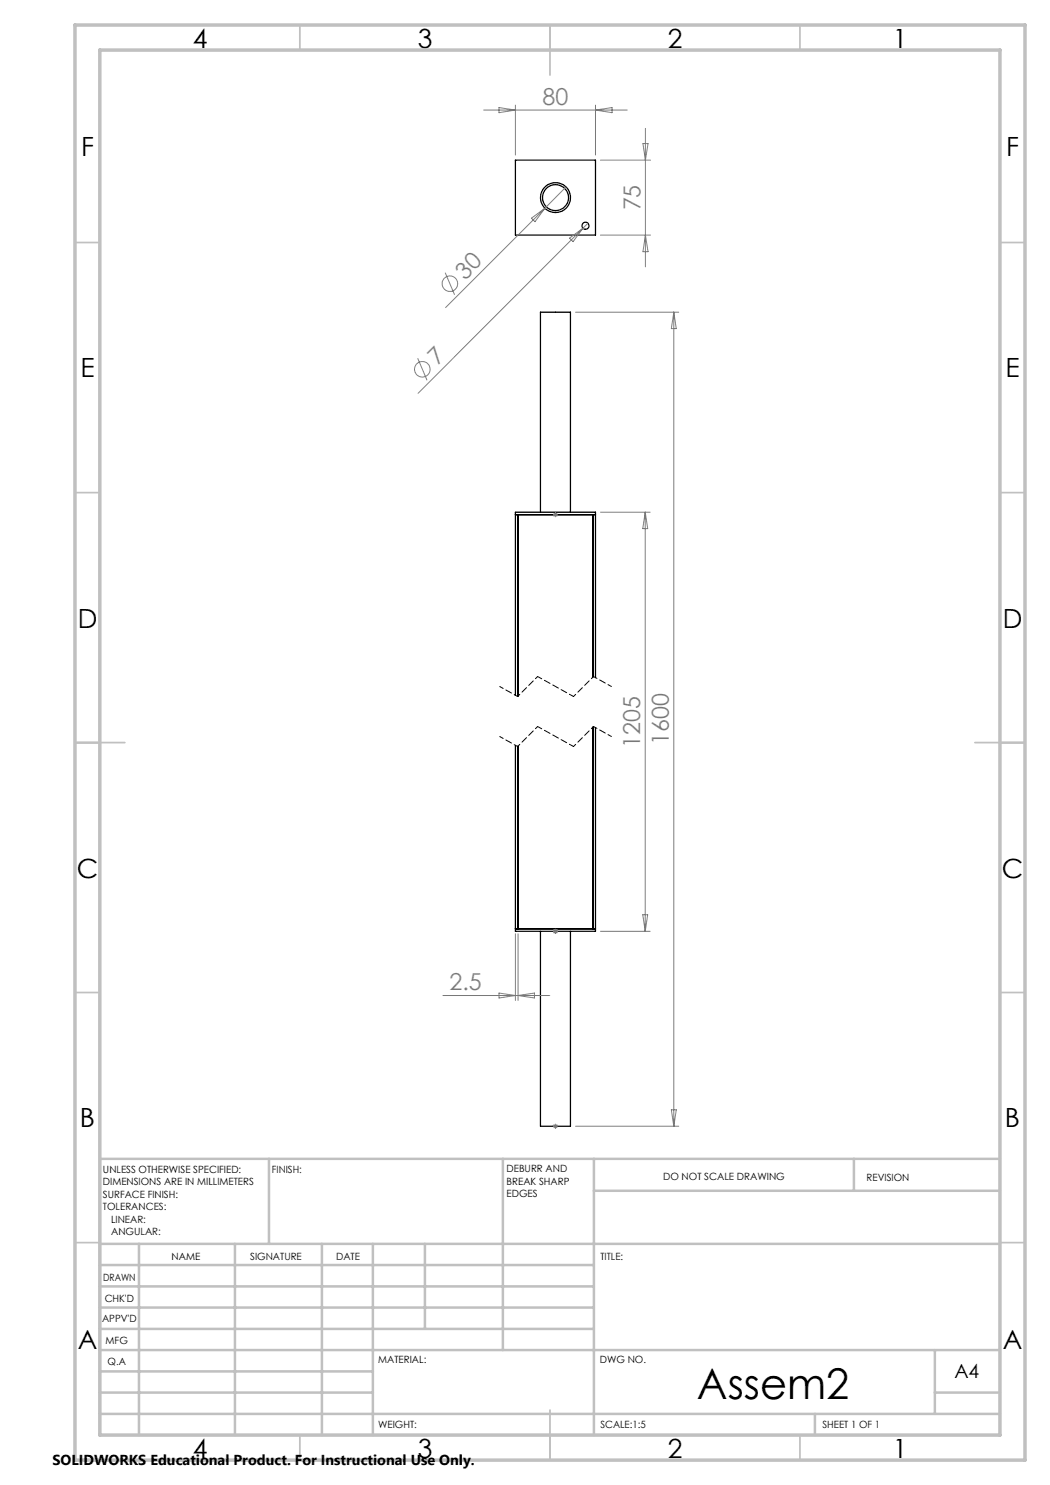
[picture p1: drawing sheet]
<svg xmlns="http://www.w3.org/2000/svg" width="210mm" height="297mm" viewBox="0 0 210 297" stroke-linecap="round" stroke-linejoin="round" font-family="sans-serif">
<g fill="none" stroke="#000" stroke-width=".25">
<path d="M103.1 32h16v15h-16zM103.1 102.9h16M103.6 102.9v36.3M108.1 102.4v-40h6v40M118.6 102.9v32.5M119.1 135.5v-33.1h-16v36.7M103.6 149.2v36.6M118.6 145.4v40.4M119.1 145.6v40.7h-16v-37.2M103.1 185.8h16M108.1 186.3v38.9h6v-38.9"/>
<circle cx="111.1" cy="39.5" r="2.99"/>
<circle cx="111.1" cy="39.5" r="2.6"/>
<circle cx="117.1" cy="45.2" r=".7"/>
</g>
<g fill="none" stroke="#808080" stroke-width=".2">
<path d="M96.7 22h28.7M99.8 21.5l3.3 .5-3.3 .5zM103.1 21v10M113.2 37.4l-4.2 4.3M119.1 21v10M119.1 22l3.3-.5v1zM120.1 32h10M128.6 28.7h1l-.5 3.3zM129.1 25.7v27.7M89 54.5l1.9 4.4M106.3 43.6l2.7-1.9-2 2.6zM109 41.7l-19.9 19.8"/>
<path d="M113.9 47.6l2.7-2-2 2.7zM117.6 44.7l-34 34M120.1 47h10M129.1 47l.5 3.3h-1zM83.5 71.6l1.9 4.5M115.1 62.4h20.6M134.8 62.4v162.8M134.8 62.4l.5 3.3h-1zM110.6 102.9h1M110.7 102.6l.7 .7M111.1 102.4v1M111.4 102.6l-.7 .7"/>
<path d="M120.1 102.4h9.9M129 102.4v83.9M129 102.4l.5 3.3h-.9zM88.6 199.1h21.4M99.8 198.6l3.3 .5-3.3 .5zM103.1 186.8v13.3M103.6 186.8v13.3M103.6 199.1l3.3-.5v1zM110.6 186.3h1M110.7 185.9l.7 .7M111.1 185.8v1M111.4 185.9l-.7 .7"/>
<path d="M120.1 186.3h9.9M128.6 182.9h.9l-.5 3.4zM110.6 225.2h1M110.7 224.9l.7 .7M111.1 224.8v1M111.4 224.9l-.7 .7M115.1 225.2h20.6M134.3 222h1l-.5 3.2z"/>
<circle cx="90" cy="56.7" r="1.57"/>
<circle cx="84.5" cy="73.9" r="1.55"/>
</g>
<path d="M103.5 139.3l-3.6-2M122.3 137.3l-3.6-2M103.5 149.3l-3.6-2M122.3 147.3l-3.6-2" fill="none" stroke="#000" stroke-width=".2" stroke-dasharray="1.3 .6" stroke-dashoffset=".5"/>
<path d="M107.5 135.3l-4 4M118.7 135.3l-4 4M107.5 145.3l-4 4M118.7 145.3l-4 4" fill="none" stroke="#000" stroke-width=".2" stroke-dasharray="1.3 .6" stroke-dashoffset=".7"/>
<path d="M114.7 139.3l-7.2-4M114.7 149.3l-7.2-4" fill="none" stroke="#000" stroke-width=".2" stroke-dasharray="1.3 .6" stroke-dashoffset=".3"/>
<g fill="none" stroke="#c0c0c0" stroke-width=".35">
<path d="M60 5v5M110 5v10M160 5v5M15 48.5h5M200 48.5h5M15 98.5h5M200 98.5h5M15 148.5h10M195 148.5h10M15 198.5h5M200 198.5h5M15 248.5h5"/>
<path d="M200 248.5h5M60 287v5M110 282v10M160 287v5"/>
</g>
<g fill="none" stroke="#c0c0c0" stroke-width=".5">
<path d="M53.8 231.8v17M100.6 231.8v38.2M118.8 231.8v55.2M118.8 238.2h81.2M170.8 231.8v6.4M200 231.8h-180v55.2M20 248.8h180M20 257.3h98.8M20 253h98.8M27.8 248.8v38.2M47 248.8v38.2M64.4 248.8v38.2"/>
<path d="M74.6 248.8v38.2M85 248.8v17M20 265.8h98.8M20 261.5h98.8M20 278.5h54.6M20 274.3h54.6M20 270h180M187 278.5h13M187 270v12.8M20 282.8h180M163 282.8v4.2"/>
</g>
<path d="M15 5h190v287h-190zM20 10h180v277h-180z" fill="none" stroke="#c0c0c0" stroke-width=".7"/>
<text font-size="8.5" x="139.4" y="279.7">Assem2</text>
<g font-size="5.3">
<text x="38.5" y="9.5">4</text>
<text x="83.5" y="9.5">3</text>
<text x="133.6" y="9.5">2</text>
<text x="178.6" y="9.5">1</text>
<text x="16.2" y="31.2">F</text>
<text x="201.2" y="31.2">F</text>
<text x="16.1" y="75.5">E</text>
<text x="201.1" y="75.5">E</text>
<text x="15.5" y="125.5">D</text>
<text x="200.5" y="125.5">D</text>
<text x="15.4" y="175.5">C</text>
<text x="200.4" y="175.5">C</text>
<text x="16" y="225.5">B</text>
<text x="201" y="225.5">B</text>
<text x="15.5" y="269.7">A</text>
<text x="200.5" y="269.7">A</text>
<text x="38.5" y="291.5">4</text>
<text x="83.5" y="291.5">3</text>
<text x="133.6" y="291.5">2</text>
<text x="178.6" y="291.5">1</text>
</g>
<g font-size="4.7" fill="#808080">
<text x="108.5" y="21">80</text>
<text x="128.1" y="42.1" transform="rotate(-90 128.1 42.1)">75</text>
<text x="93" y="56.1" transform="rotate(-45 93 56.1)">30</text>
<text x="87.5" y="73.2" transform="rotate(-45 87.5 73.2)">7</text>
<text x="128" y="149.5" transform="rotate(-90 128 149.5)">1205</text>
<text x="133.8" y="148.9" transform="rotate(-90 133.8 148.9)">1600</text>
<text x="89.9" y="198.1">2.5</text>
</g>
<text font-size="3.9" x="190.9" y="275.5">A4</text>
<text font-size="2.9" x="10.5" y="292.9">SOLIDWORKS Educational Product. For Instructional Use Only.</text>
<g font-size="2">
<text x="20.6" y="234.6">UNLESS OTHERWISE SPECIFIED:</text>
<text x="20.6" y="237.1">DIMENSIONS ARE IN MILLIMETERS</text>
<text x="20.6" y="239.6">SURFACE FINISH:</text>
<text x="54.4" y="234.6">FINISH:</text>
<text x="101.3" y="234.5">DEBURR AND</text>
<text x="101.3" y="237">BREAK SHARP</text>
<text x="101.3" y="239.5">EDGES</text>
<text x="132.6" y="236">DO NOT SCALE DRAWING</text>
<text x="173.3" y="236.2">REVISION</text>
<text x="20.6" y="242.1">TOLERANCES:</text>
<text x="22.2" y="244.6">LINEAR:</text>
<text x="22.2" y="247.1">ANGULAR:</text>
<text x="34.3" y="252">NAME</text>
<text x="50" y="251.9">SIGNATURE</text>
<text x="67.2" y="251.9">DATE</text>
<text x="120.1" y="251.9">TITLE:</text>
<text x="20.6" y="256.1">DRAWN</text>
<text x="20.9" y="260.3">CHK'D</text>
<text x="20.4" y="264.4">APPV'D</text>
<text x="21.1" y="268.8">MFG</text>
<text x="21.5" y="273">Q.A</text>
<text x="75.6" y="272.5">MATERIAL:</text>
<text x="120" y="272.5">DWG NO.</text>
<text x="75.6" y="285.5">WEIGHT:</text>
<text x="120.1" y="285.6">SCALE:1:5</text>
<text x="164.5" y="285.6">SHEET 1 OF 1</text>
</g>
</svg>
